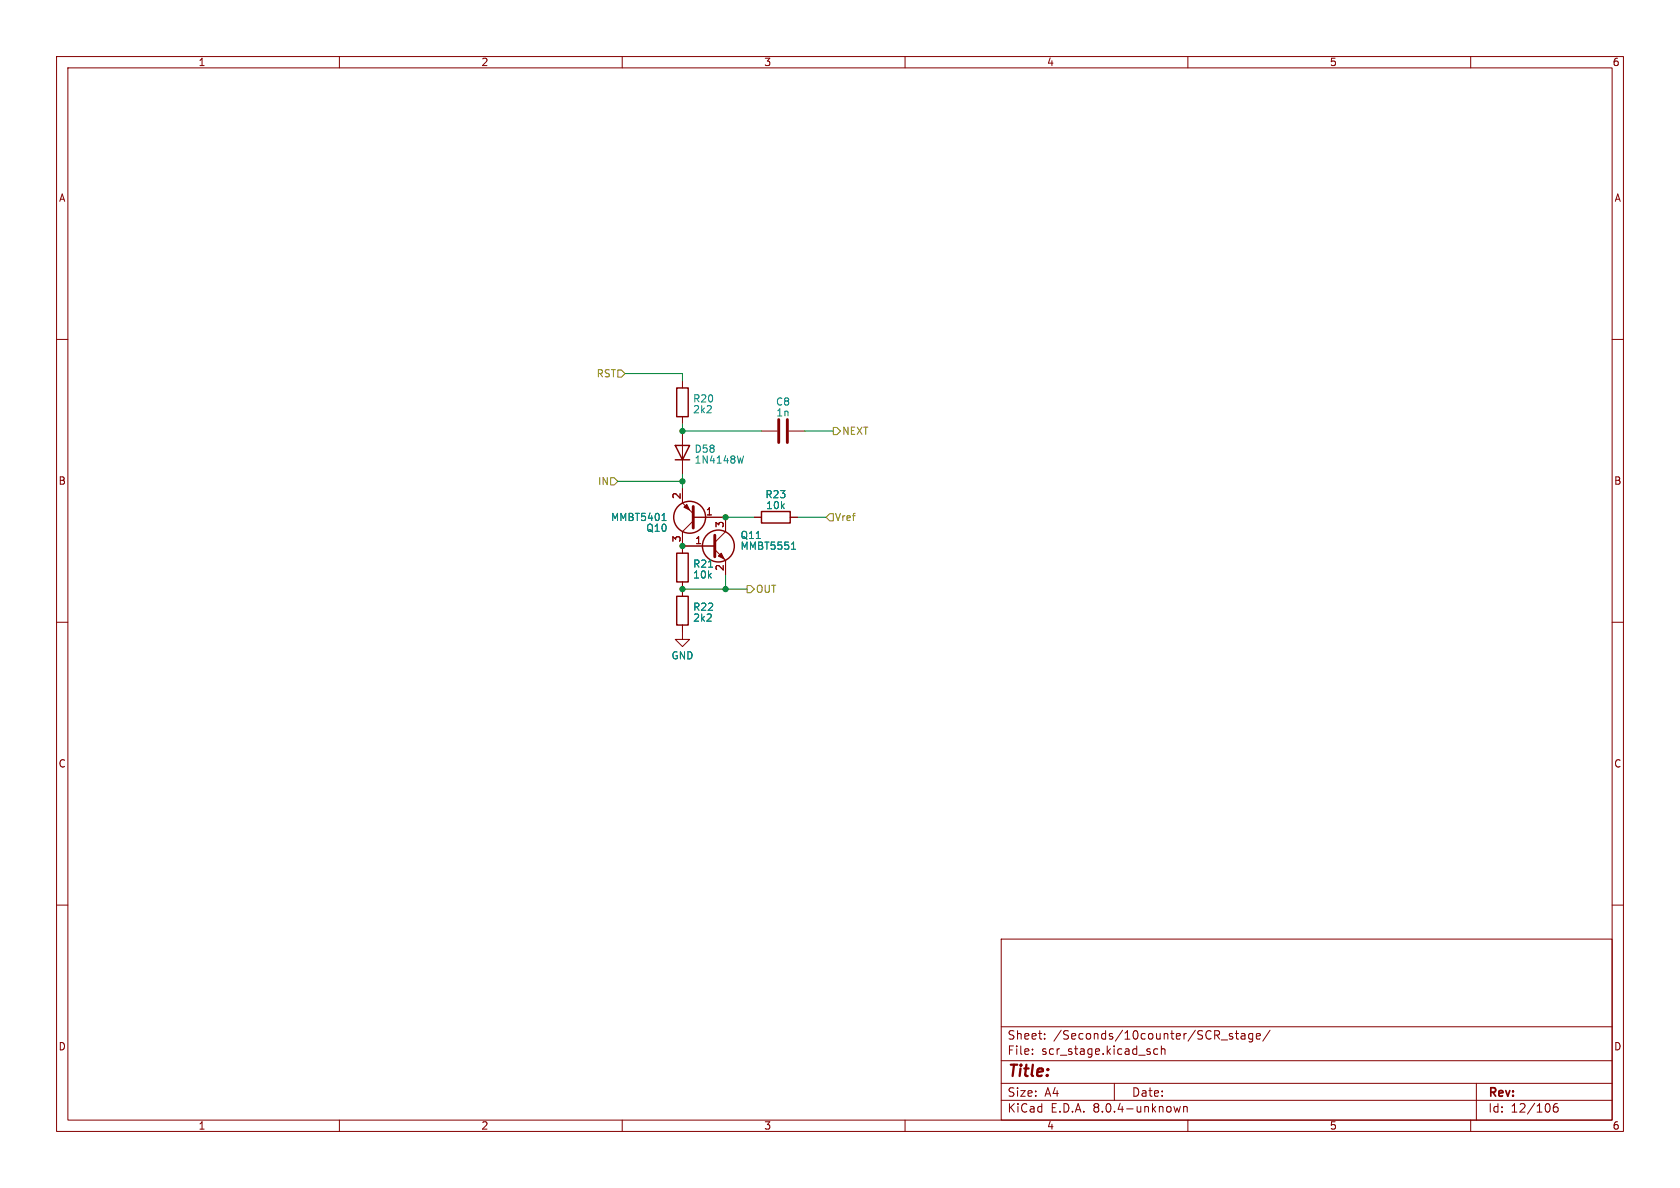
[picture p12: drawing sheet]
<svg xmlns="http://www.w3.org/2000/svg" width="297mm" height="210mm" viewBox="0 0 297 210" stroke-linecap="round" stroke-linejoin="round" font-family="sans-serif">
<g fill="none" stroke="#840000" stroke-width=".18">
<path d="M10 10h277v190h-277zM12 12h273v186h-273zM60 10v2M110 10v2M160 10v2M210 10v2M260 10v2M10 60h2M285 60h2M120.6 67.3v1.3M120.6 73.7v1.2M120.6 76.2v7.6"/>
<path d="M134.6 76.2h2.8M139.4 76.2h2.8M120.6 86.4v2.5l2 1.9M120.6 96.5h5.8M122.6 92.1l-2 1.9v3.8M122.6 91.4h5.7v2.6l-1.9 1.9M126.4 97.2l1.9 1.9v2.5M133.3 91.4h1.3M139.7 91.4h1.3M10 110h2M120.6 110.5v2.5h1.3l-1.3 1.3-1.2-1.3h1.2M120.6 102.9v2.5"/>
<path d="M285 110h2M10 160h2M285 160h2M177 166h108v32h-108zM60 198v2M110 198v2M160 198v2M177 194.5h108M177 191.5h108M177 187.5h108M177 181.5h108M182.5 186.3v.1"/>
<path d="M182.5 185.5v.1M184.7 183.6v.1M184.7 182.8v.1M197 191.5v3M204.7 185.5l-.5-.1-.2 .3v.4l.1 .2h.6M205.3 185.5l.2-.1 .4 .1 .1 .9M205.3 184.9v1.5M207.5 195.6l.3 1 .3-.7 .3 .7 .3-1M209.2 195.6v1M209.2 195.7l.3-.1 .3 .1 .1 .9M210 198v2M217.4 183.1l.5 .2 .1 .2-.3 .2-.4-.1"/>
<path d="M217.4 182.8h.5M218.4 182.7h.6M218.6 182.2v1.3l.4 .2M219.5 182.8h.5l.1 .9M220.1 183.1h-.5a.29 .29 0 0 0-.2 .3 .29 .29 0 0 0 .2 .3l.5-.1M221.5 182.8l-.5-.1-.3 .3v.4l.2 .2h.6M221.5 182.7v1.2l-.3 .3-.4-.1M222.1 183.2l.7-.1-.1-.3-.4-.1-.2 .2 .1 .7h.5M224.5 182.1l-1.3 2M260 198v2M261 191.5v6.5M275.3 195.1a.59 .59 0 0 0-.7 .6v.6l.1 .2 .5 .1 .2-.1 .1-.5-.2-.3h-.4l-.3 .3"/>
</g>
<g fill="none" stroke="#840000" stroke-width=".25">
<path d="M119.4 78.7h2.5l-1.3 2.6zM119.6 68.6h2.1v5.1h-2.1zM119.4 81.3h2.5M119.6 97.8h2.1v5.1h-2.1zM134.6 90.4h5.1v2.1h-5.1zM119.6 105.4h2.1v5.1h-2.1z"/>
<circle cx="121.9" cy="91.4" r="2.82"/>
<circle cx="127" cy="96.5" r="2.82"/>
</g>
<path d="M137.7 74.2v4M139.2 74.2v4M122.6 89.5v3.8M126.4 94.6v3.8" fill="none" stroke="#840000" stroke-width=".51"/>
<g fill="#840000" stroke="#840000" stroke-width=".18">
<path d="M120.9 89.7l.5-.5 .5 1z"/>
<path d="M127 98.3l.5-.5 .5 1z"/>
</g>
<path d="M117 92h.8M117.3 90.9l.1-.2v1.3M131.4 80.6l-.3 1.3M139.9 97.1h.8M140.2 96l.1-.2v1.3M125.3 100.3h.7" fill="none" stroke="#008484" stroke-width=".18"/>
<path d="M109.2 65.4h.7l.6 .6-.6 .7h-.7zM147.3 75.6h.7l.6 .6-.6 .6h-.7zM107.9 84.5h.7l.6 .6-.6 .6h-.7zM146.7 90.8h.6v1.3h-.6l-.7-.7zM132.1 103.5h.6l.6 .6-.6 .7h-.6z" fill="none" stroke="#848400" stroke-width=".18"/>
<path d="M110.5 66h10.1v1.3M120.6 74.9v1.3h14M142.2 76.2h5.1M109.2 85.1h11.4M120.6 83.8v2.6M128.3 91.4h5M141 91.4h5M120.6 104.1h11.5M128.3 101.6v2.5" fill="none" stroke="#008400" stroke-width=".18"/>
<g fill="#008400" stroke="#008400" stroke-width=".18">
<circle cx="120.6" cy="96.5" r=".46"/>
<circle cx="128.3" cy="104.1" r=".46"/>
<circle cx="120.6" cy="85.1" r=".46"/>
<circle cx="128.3" cy="91.4" r=".46"/>
<circle cx="120.6" cy="76.2" r=".46"/>
<circle cx="120.6" cy="104.1" r=".46"/>
</g>
<text font-size="2.8" fill="#840000" x="178" y="190.9">Title:</text>
<g font-size="2.1" fill="#840000">
<text x="178" y="184">Sheet:</text>
<text x="186.2" y="184">/Seconds/10counter/SCR_stage/</text>
<text x="178" y="186.7">File:</text>
<text x="184.1" y="186.7">scr_stage.kicad_sch</text>
<text x="178" y="196.9">KiCad</text>
<text x="178" y="194.1">Size:</text>
<text x="184.7" y="194.1">A4</text>
<text x="185.7" y="196.9">E.D.A.</text>
<text x="193.3" y="196.9">8.0.4-unknown</text>
<text x="200" y="194.1">Date:</text>
<text x="263" y="194.3">Rev:</text>
<text x="263" y="196.9">Id:</text>
<text x="267.1" y="196.9">12/106</text>
</g>
<g font-size="1.8" fill="#840000">
<text x="35" y="11.9">1</text>
<text x="85" y="11.9">2</text>
<text x="135" y="11.9">3</text>
<text x="185" y="11.9">4</text>
<text x="235" y="11.9">5</text>
<text x="285" y="11.9">6</text>
<text x="10.3" y="35.9">A</text>
<text x="285.3" y="35.9">A</text>
<text x="10.3" y="85.9">B</text>
<text x="120.4" y="88.3" transform="rotate(-90 120.4 88.3)">2</text>
<text x="285.3" y="85.9">B</text>
<text x="120.4" y="96" transform="rotate(-90 120.4 96)">3</text>
<text x="124.7" y="91.2">1</text>
<text x="128" y="93.4" transform="rotate(-90 128 93.4)">3</text>
<text x="122.8" y="96.3">1</text>
<text x="128" y="101" transform="rotate(-90 128 101)">2</text>
<text x="10.3" y="135.9">C</text>
<text x="285.3" y="135.9">C</text>
<text x="10.3" y="185.9">D</text>
<text x="285.3" y="185.9">D</text>
<text x="35" y="199.9">1</text>
<text x="85" y="199.9">2</text>
<text x="135" y="199.9">3</text>
<text x="185" y="199.9">4</text>
<text x="235" y="199.9">5</text>
<text x="285" y="199.9">6</text>
</g>
<g font-size="1.8" fill="#848400">
<text x="105.4" y="66.9">RST</text>
<text x="148.8" y="77.1">NEXT</text>
<text x="105.6" y="86">IN</text>
<text x="147.5" y="92.3">Vref</text>
<text x="133.5" y="105">OUT</text>
</g>
<g font-size="1.8" fill="#008484">
<text x="122.4" y="71.3">R20</text>
<text x="137.1" y="71.9">C8</text>
<text x="122.4" y="73.3">2k2</text>
<text x="137.1" y="73.8">1n</text>
<text x="122.7" y="80.2">D58</text>
<text x="122.7" y="82.2">1N4148W</text>
<text x="135.2" y="88.3">R23</text>
<text x="107.9" y="92.3">MMBT5401</text>
<text x="114.1" y="94.2">Q10</text>
<text x="130.8" y="95.5">Q11</text>
<text x="135.3" y="90.2">10k</text>
<text x="122.4" y="100.5">R21</text>
<text x="130.8" y="97.4">MMBT5551</text>
<text x="122.4" y="102.5">10k</text>
<text x="122.4" y="110.1">2k2</text>
<text x="122.4" y="108.2">R22</text>
<text x="118.6" y="116.8">GND</text>
</g>
</svg>
